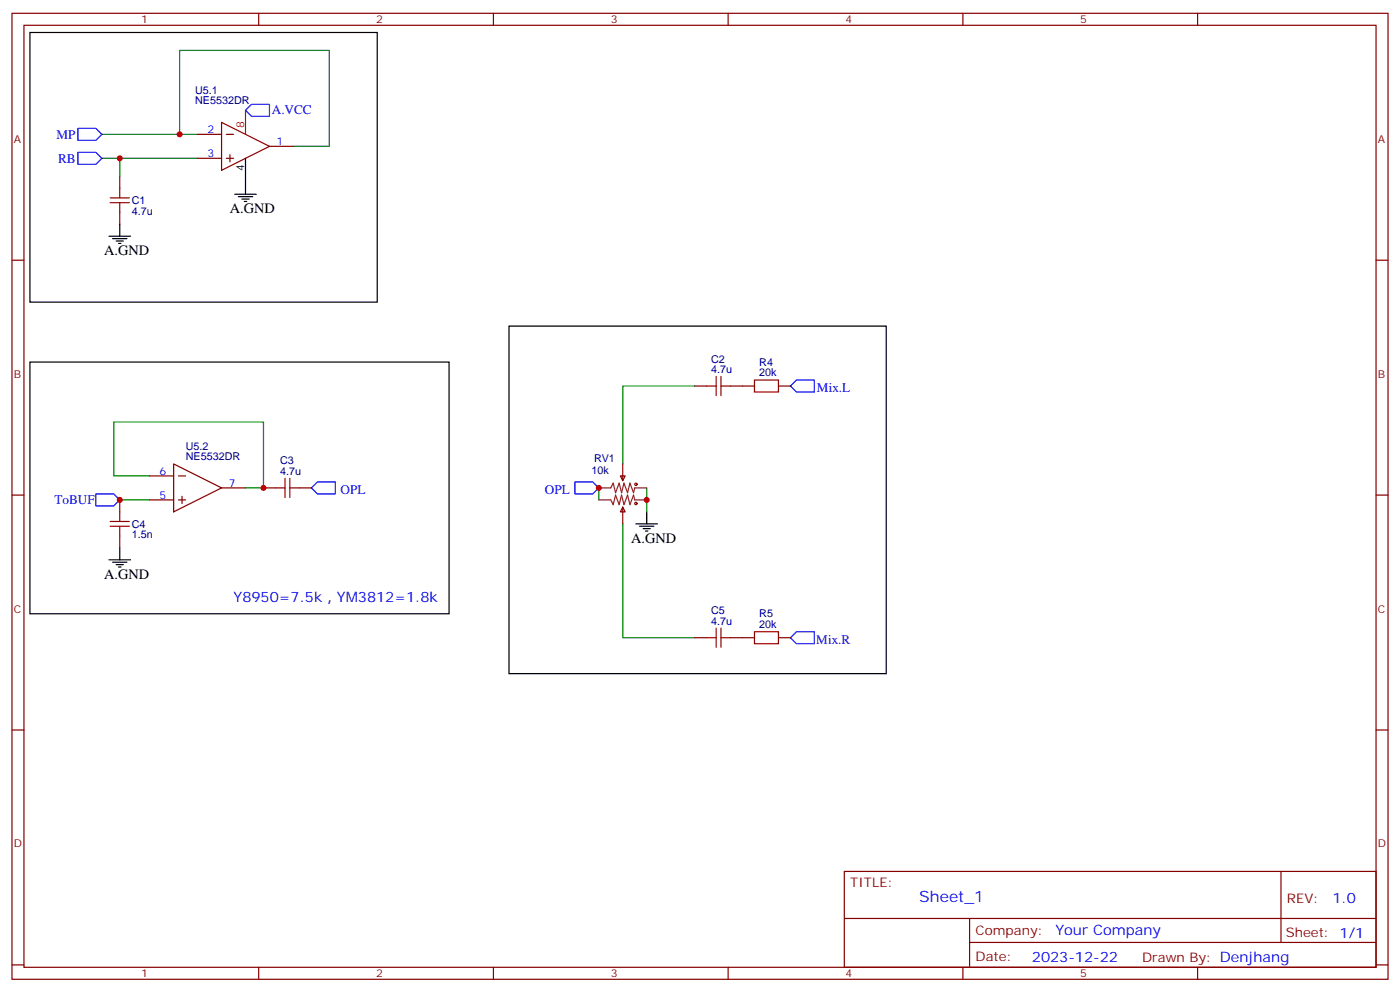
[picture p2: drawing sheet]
<svg xmlns="http://www.w3.org/2000/svg" width="412mm" height="292mm" viewBox="0 0 412 292" stroke-linecap="round" stroke-linejoin="round" font-family="sans-serif">
<g fill="none" stroke="#870000" stroke-width=".35">
<path d="M3.5 3.9h405.4v284.4h-405.4zM7.1 7.4h398.2v277.3h-398.2zM76.2 3.9v3.5M145.3 3.9v3.5M214.5 3.9v3.5M283.6 3.9v3.5M352.8 3.9v3.5M58.2 39.5h7.1M65.3 36l14.1 7.1-14.1 7zM66.7 39.5h2.1M35.3 51.9v3.5M58.2 46.6h7.1"/>
<path d="M66.7 46.6h2.1M67.7 45.5v2.2M79.4 43.1h7M3.5 76.6h3.6M35.3 62.5v3.5M405.3 76.6h3.6M204.6 113.6h3.5M215.2 113.6h7M229.3 113.6h3.5M51.2 136.6l14.1 7-14.1 7.1zM183.4 136.6v4.9M3.5 145.7h3.6"/>
<path d="M35.3 147.1v3.6M35.3 157.7v3.6M44.1 140.1h7.1M44.1 147.1h7.1M52.6 140.1h2.1M52.6 147.1h2.1M53.6 146.1v2.1M65.3 143.6h7M77.6 143.6h3.5M88.2 143.6h3.5M182.7 140.1h1.4l-.7 1.4zM183.4 149.3l.7 1.4h-1.4z"/>
<path d="M183.4 149.3v4.9M405.3 145.7h3.6M204.6 187.7h3.5M215.2 187.7h7M229.3 187.7h3.5M3.5 214.9h3.6M405.3 214.9h3.6M248.7 256.5h156.6v28.2h-156.6zM377.3 256.5v20.9M248.7 270.4h156.5M285.6 277.4h119.6M285.6 270.4v14.1"/>
<path d="M3.5 284h3.6M76.2 284.7v3.6M145.3 284.7v3.6M214.5 284.7v3.6M283.6 284.7v3.6M352.8 284.7v3.6M405.3 284h3.6"/>
</g>
<path d="M22.9 37.8h5.3l1.8 1.7-1.8 1.8h-5.3zM72.3 32.5l1.8-1.8h5.3v3.6h-5.3zM22.9 44.8h5.3l1.8 1.8-1.8 1.8h-5.3zM234.6 111.9h5.3v3.5h-5.3l-1.8-1.8zM28.2 145.4h5.3l1.8 1.7-1.8 1.8h-5.3zM93.5 141.9h5.3v3.5h-5.3l-1.8-1.8zM169.3 141.9h5.3l1.8 1.7-1.8 1.8h-5.3zM234.6 185.9h5.3v3.6h-5.3l-1.8-1.8z" fill="none" stroke="#00f" stroke-width=".35"/>
<g fill="none" stroke="#000" stroke-width=".35">
<path d="M8.8 9.6h102.3v79.3h-102.3zM69.1 57.2h6.4M70.2 57.9h4.2M71.3 58.6h2.1M72 59.3h.7M72.3 46.6v10.6M32.1 69.5h6.4M33.2 70.2h4.2M34.2 70.9h2.1M34.9 71.6h.7M35.3 66v3.5M149.9 96h111.2v102.3h-111.2z"/>
<path d="M187.3 154.2h6.4M188.4 154.9h4.2M189.4 155.6h2.2M190.1 156.3h.8M190.5 150.7v3.5M32.1 164.8h6.4M33.2 165.5h4.2M34.2 166.2h2.1M34.9 166.9h.7M35.3 161.3v3.5"/>
</g>
<path d="M30 39.5h28.2M52.9 39.5v-24.6h44.1v28.2h-10.6M30 46.6h28.2M35.3 46.6v5.3M204.6 113.6h-21.2v23M35.3 147.1h8.8M44.1 140.1h-10.6v-15.9h44.1v19.4h-5.3M176.4 143.6v3.5M183.4 154.2v33.5h21.2M190.5 143.6v7.1" fill="none" stroke="#008700" stroke-width=".35"/>
<g fill="none" stroke="#a10000" stroke-width=".35">
<path d="M32.5 58.2h5.6M32.5 59.7h5.6M35.3 55.4v2.8M35.3 59.7v2.8M208.1 113.6h2.9M211 110.8v5.7M212.4 110.8v5.7M212.4 113.6h2.8M222.2 111.9h7.1v3.5h-7.1zM32.5 154.9h5.6M32.5 153.5h5.6M35.3 150.7v2.8"/>
<path d="M35.3 154.9v2.8M81.1 143.6h2.9M84 140.8v5.6M85.4 143.6h2.8M85.4 140.8v5.6M208.1 187.7h2.9M211 184.9v5.6M212.4 187.7h2.8M212.4 184.9v5.6M222.2 185.9h7.1v3.6h-7.1z"/>
<circle cx="187.3" cy="142.6" r=".35"/>
<circle cx="187.3" cy="148.2" r=".35"/>
</g>
<path d="M176.4 143.6h3.5l.7-1.4 .7 2.8 1.1-2.8 .7 2.8 .7-2.8 1.1 2.8 .7-2.8 1 2.8 .4-1.4h3.5M176.4 147.1h3.5l.7 1.5 .7-2.9 1.1 2.9 .7-2.9 .7 2.9 1.1-2.9 .7 2.9 1-2.9 .4 1.4h3.5" fill="none" stroke="#8c2424" stroke-width=".35"/>
<path d="M72.3 32.5v7" fill="none" stroke="#f00" stroke-width=".35"/>
<g fill="#c00">
<circle cx="52.9" cy="39.5" r=".88"/>
<circle cx="35.3" cy="46.6" r=".88"/>
<circle cx="77.6" cy="143.6" r=".88"/>
<circle cx="176.4" cy="143.6" r=".88"/>
<circle cx="190.5" cy="147.1" r=".88"/>
<circle cx="35.3" cy="147.1" r=".88"/>
</g>
<path d="M8.8 106.6h123.5v74.1h-123.5z" fill="none" stroke="#000" stroke-width=".35"/>
<text font-size="4.6" fill="#00f" x="270.8" y="265.5">Sheet_1</text>
<g font-size="4.2">
<text x="67.7" y="62.8">A.GND</text>
<text x="30.7" y="75.2">A.GND</text>
<text x="185.9" y="159.8">A.GND</text>
<text x="30.7" y="170.4">A.GND</text>
</g>
<g font-size="4.2" fill="#00f">
<text x="68.8" y="177.1">Y8950=7.5k，YM3812=1.8k</text>
<text x="392.5" y="265.8">1.0</text>
<text x="310.9" y="275.3">Your Company</text>
<text x="304" y="283.1">2023-12-22</text>
</g>
<g font-size="3.9" fill="#00f">
<text x="80.1" y="33.7">A.VCC</text>
<text x="16.6" y="40.8">MP</text>
<text x="17.1" y="47.9">RB</text>
<text x="240.7" y="115.4">Mix.L</text>
<text x="16" y="148.4">ToBUF</text>
<text x="100.3" y="145.4">OPL</text>
<text x="160.5" y="145.4">OPL</text>
<text x="240.5" y="189.5">Mix.R</text>
</g>
<g font-size="3.9" fill="#800">
<text x="250.5" y="261.1">TITLE:</text>
<text x="379.1" y="265.8">REV:</text>
<text x="287.4" y="275.3">Company:</text>
<text x="378.7" y="275.9">Sheet: 1/1</text>
<text x="287.4" y="283">Date:</text>
<text x="336.4" y="283.1">Drawn By: Denjhang</text>
</g>
<g font-size="3.2" fill="#800">
<text x="41.6" y="6.9">1</text>
<text x="110.8" y="6.9">2</text>
<text x="179.9" y="6.9">3</text>
<text x="249.1" y="6.9">4</text>
<text x="318.2" y="6.9">5</text>
<text x="4.1" y="42">A</text>
<text x="405.9" y="42">A</text>
<text x="4.1" y="111.2">B</text>
<text x="405.9" y="111.2">B</text>
<text x="4.1" y="180.3">C</text>
<text x="405.9" y="180.3">C</text>
<text x="4.1" y="249.4">D</text>
<text x="405.9" y="249.4">D</text>
<text x="41.6" y="287.7">1</text>
<text x="110.8" y="287.7">2</text>
<text x="179.9" y="287.7">3</text>
<text x="249.1" y="287.7">4</text>
<text x="318.2" y="287.7">5</text>
</g>
<g font-size="3.2" fill="#000080">
<text x="57.5" y="27.7">U5.1</text>
<text x="57.5" y="30.7">NE5532DR</text>
<text x="38.8" y="63.3">4.7u</text>
<text x="38.8" y="60.1">C1</text>
<text x="209.5" y="106.7">C2</text>
<text x="223.7" y="107.6">R4</text>
<text x="209.5" y="109.7">4.7u</text>
<text x="223.7" y="110.8">20k</text>
<text x="54.7" y="135.5">NE5532DR</text>
<text x="54.7" y="132.4">U5.2</text>
<text x="82.5" y="136.7">C3</text>
<text x="175" y="135.9">RV1</text>
<text x="82.5" y="139.7">4.7u</text>
<text x="174.3" y="139.5">10k</text>
<text x="38.8" y="155.4">C4</text>
<text x="38.8" y="158.5">1.5n</text>
<text x="209.5" y="183.8">4.7u</text>
<text x="209.5" y="180.8">C5</text>
<text x="223.7" y="184.9">20k</text>
<text x="223.7" y="181.7">R5</text>
</g>
<g font-size="3.2" fill="#00f">
<text x="61.1" y="39.2">2</text>
<text x="61.1" y="46.2">3</text>
<text x="81.5" y="42.7">1</text>
<text x="47" y="139.7">6</text>
<text x="67.4" y="143.3">7</text>
<text x="47" y="146.8">5</text>
</g>
<text font-size="3.2" fill="#f00" x="72" y="37.8" transform="rotate(-90 72 37.8)">8</text>
<text font-size="3.2" x="72" y="50.4" transform="rotate(-90 72 50.4)">4</text>
</svg>
